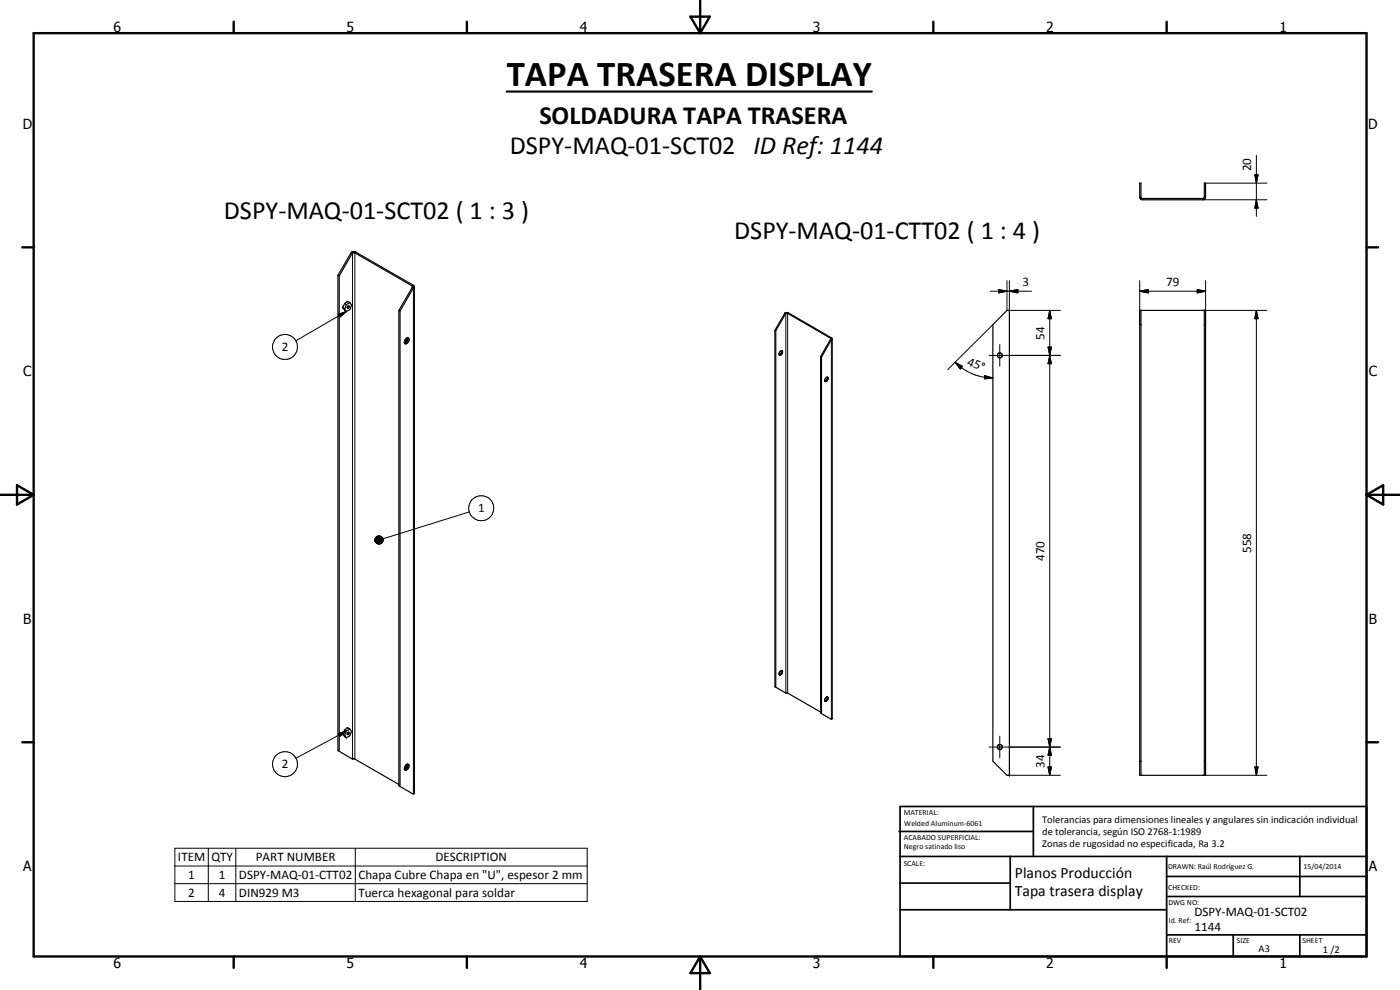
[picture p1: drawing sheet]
<svg xmlns="http://www.w3.org/2000/svg" width="420mm" height="297mm" viewBox="0 0 420 297" stroke-linecap="round" stroke-linejoin="round" font-family="sans-serif">
<g fill="none" stroke="#000" stroke-width=".35">
<path d="M342 59.2v-4.3h.4v4.3M342 59.2h.4M342 59.2l.3 .5 .5 .2h18.2l.6-.2 .2-.5M342.4 59.2l.4 .4h18.2l.4-.4M361.4 59.2v-4.3h.4v4.3M361.4 59.2h.4M105.4 75.7l.4 .2M105.4 75.7l-4 6.9M105.4 75.7l1.3-.1 17.7 10.3-.1 152.1-.2 .3-4.1-2.3M105.8 75.9l-4 6.9M105.8 75.9h.7l17.2 9.9v.4M101.4 82.6l.4 .2"/>
<path d="M101.4 82.6v142.6l.4 .2M101.8 82.8v142.6M102.8 92.3l1.2 1.2M102.8 92.3l.7 .4M103.4 91.1l-.6 1.2M103.4 91.1l.6 .3M103.5 92.7l.5 .8M104 91.4l-.5 1.3M104.4 91.9l.2-.2 .2 .2-.4 .6-.2-.1zM105 90.8l-.7-.4-.9 .7M105 90.8l.5 .8-.5 1.3-1 .6M105 90.8l-1 .6"/>
<path d="M119.7 93.1l.3 .2M119.7 93.1v142.7l.3 .2M120 93.3v142.7M123.7 86.2l-4 6.9M123.7 86.2l.4 .2M124.1 86.4l-4.1 6.9M124.4 86.1l-.3 .3M232.6 99.1l.2 .1M232.6 99.1v106.9l.2 .2M232.8 99.2v107M235.6 93.9l.2 .1M235.6 93.9l-3 5.2"/>
<path d="M235.6 93.9h1l13.2 7.7M235.8 94l-3 5.2M235.8 94h.6l12.8 7.5v.3M302.2 93.1h.7v139.5h-.7l-4.2-4.2v-131zM342 93.1h19.8v139.5h-19.8zM342 97.4h.4M342.4 93.1v139.5M361.4 97.4h.4M361.4 93.1v139.5M121.8 101.6l-.4 .6M121.9 101.7h-.2M121.9 101.7v.5l-.3 .2-.2-.1"/>
<path d="M122.1 101.4a.85 .85 0 0 1-.7 1.3M122.3 101.3h.2a1.1 1.1 0 0 1 .1 1.2 1.1 1.1 0 0 1-1.1 .6l-.1-.9M122.3 101.3l-.5 .3M122.3 101.3a1.35 1.35 0 0 1-.9 1.7M234 105.7l.3-.4a.51 .51 0 0 1 .6 .3 .51 .51 0 0 1-.3 .7l-.6 .3-.2-.4zM234.5 105.2a.98 .98 0 0 1-.7 1.3M246.3 107l.2 .1M246.3 107v107l.2 .1M246.5 107.1v107M247.8 113.4a.44 .44 0 0 1 .7-.2 .44 .44 0 0 1-.1 .8 .65 .65 0 0 1-.8 .4v-.6zM248.2 113.2a.96 .96 0 0 1-.6 1.1M249.2 101.8l-2.9 5.2"/>
<path d="M249.2 101.8l.3 .1M249.5 101.9l-3 5.2M249.8 101.6l-.1 114-.2 .2-3-1.7M249.8 101.6l-.3 .3M103.4 219l-.6 1.2M103.4 219l.6 .3M104 219.3l-.5 1.3M104.4 219.8l.1-.1a.33 .33 0 0 1 .2 .5 .33 .33 0 0 1-.5 .1zM105 218.7l-.7-.4-.9 .7M105 218.7l.5 .8-.5 1.3-1 .6M105 218.7l-1 .6M232.8 206.2l3 1.7h.6l9.9 5.8"/>
<path d="M234.5 201.2a.96 .96 0 0 1-.7 1.2M234.5 201.2a.73 .73 0 0 1 .2 .9 .73 .73 0 0 1-.8 .3M234.5 201.2l-.5 .4-.1 .8M247.8 209.3a.45 .45 0 0 1 .7-.1 .45 .45 0 0 1-.1 .7l-.5 .5h-.3v-.7zM248.2 209.1a1.02 1.02 0 0 1-.6 1.2M101.8 225.4l4 2.4h.7l13.2 7.6M102.8 220.2l1.2 1.2M102.8 220.2l.7 .4M103.5 220.6l.5 .8M121.7 229.6h.2M121.9 229.6l.1 .1a.39 .39 0 0 1-.1 .4 .39 .39 0 0 1-.5 .1M122.1 229.4a.85 .85 0 0 1-.7 1.2"/>
<path d="M122.3 229.3h.2a1.01 1.01 0 0 1 .1 1.2 1.01 1.01 0 0 1-1.2 .4v-.5l.4-.8M122.3 229.3l-.5 .3M122.3 229.3v.7l-.4 .6-.5 .3M342 228.4h.4M361.4 228.4h.4"/>
<circle cx="300.1" cy="106.6" r=".75"/>
<circle cx="300.1" cy="224.1" r=".75"/>
</g>
<g fill="none" stroke="#000" stroke-width=".3">
<path d="M361 59.9h19.2M361.8 54.9h18.4M376.6 52.5h1l-.5 2.4zM377.1 59.9l.5 2.5h-1zM377.1 46.6v18.3M105.8 75.9v151.9M106.8 75.7l-.3 .2v151.9M101.5 94.3l2.5-.8-1.9 1.6zM104 93.5l-15.2 8.7M124.1 85.6l-.4 .2v.4M124.1 86.4v151.9M235.8 94v113.9"/>
<path d="M236.6 93.9l-.2 .1v113.9M297.2 87.4h12.4M298 97.4l-13.6 13.5M299.7 86.9l2.5 .5-2.5 .5zM302.2 84.2v8.9M302.9 87.4l2.6-.5v1zM302.9 84.2v8.9h15.3M315 93.1l.5 2.5h-1zM315 93.1v139.5M342 87.4l2.6-.5v1zM342 87.4h19.8M342 84.2v13.2"/>
<path d="M359.3 86.9l2.5 .5-2.5 .5zM361 93.1h19.2M361.8 84.2v13.2M377.1 93.1l.5 2.5h-1zM377.1 93.1v139.5M249.5 101.3l-.3 .2v.3M249.5 101.9v113.9M286.6 108.7l2.3 1.2-.7 .8zM286.6 108.7a16.1 16.1 0 0 0 11.4 4.7M295.5 112.7l2.5 .7-2.6 .3zM296.8 106.6h21.4M300 103.4v6.5"/>
<path d="M314.5 104.1h1l-.5 2.5zM314.5 104.1l1 5h-1l1-5zM315 106.6l.5 2.5h-1zM140.9 153.6l-25.9 8M112.6 161.8v.6zM112.6 162.1v.3zM112.6 162.4l.2 .5zM112.6 162.4l.5 .6zM112.6 162.4l.7 .8zM112.6 162.4l1 .8zM112.6 162.4l1.2 .8zM112.6 162.4l1.5 .8z"/>
<path d="M112.6 162.4l1.7 .7-.2 .1zM112.6 162.4l2 .6-.3 .1zM112.6 162.4l2.2 .4-.2 .2zM112.6 162.4l2.3 .2-.1 .2zM112.6 162.4l2.4-.1-.1 .3zM112.6 162.4l2.4-.3v.2zM112.6 162.4l2.4-.6v.3zM112.6 162.4l2.3-.9 .1 .3zM112.6 162.4l2.2-1.1 .1 .2zM112.6 162.4l2-1.3 .2 .2zM112.6 162.4l1.8-1.5 .2 .2zM112.6 161.6v.8z"/>
<path d="M112.6 162.4h2.4M112.7 161.3l-.1 1.1zM112.9 161.1l.2-.1-.5 1.4zM112.9 161.1l-.3 1.3zM113.1 161l.3-.2-.8 1.6zM113.4 160.8h.2l-1 1.6zM113.6 160.8h.3l-1.3 1.6zM113.9 160.8h.2l-1.5 1.6zM114.1 160.8l.3 .1-1.8 1.5zM104 219.3l-15.2 8.2M101.5 220.1l2.5-.8-2 1.6zM296.8 224.2h21.4"/>
<path d="M300 220.9v6.5M302.9 232.6h15.3M314.5 221.6h1l-.5 2.6zM314.5 230.1h1l-.5 2.5zM315 224.2l.5 2.4h-1zM361 232.6h19.2M376.6 230.1h1l-.5 2.5zM52.5 254.5h123.7v16h-123.7zM52.5 259.8h123.7M62.5 254.5v16M70.8 254.5v16M106.6 254.5v16"/>
<path d="M52.5 265.1h123.7"/>
<circle cx="85.5" cy="104.1" r="3.7"/>
<circle cx="144.4" cy="152.5" r="3.8"/>
<circle cx="85.5" cy="229.3" r="3.7"/>
</g>
<g fill="#000">
<circle cx="302.9" cy="93.1" r=".18"/>
<circle cx="302.9" cy="232.6" r=".18"/>
</g>
<g fill="none" stroke="#000" stroke-width=".71">
<path d="M10.1 9.9h400v277.1h-400zM70.1 6.5v3.4M140.1 6.5v3.4M207.2 5h5.8l-2.9 4.9zM210.1 0v9.9M280.1 6.5v3.4M350.1 6.5v3.4M6.7 74.2h3.4M410.1 74.2h3.5M.1 148.5h10M5.1 145.6l5 2.9-5 2.9zM410.1 148.5h10"/>
<path d="M410.1 148.5l5-2.9v5.8zM6.7 222.7h3.4M410.1 222.7h3.5M70.1 287v3.4M140.1 287v3.4M210.1 287v10M210.1 287l2.9 5h-5.8zM280.1 287v3.4M350.1 287v3.4"/>
</g>
<g fill="none" stroke="#000" stroke-width=".51">
<path d="M269.8 249.5h40.3M270.1 242h140v45h-140zM270.1 257h140M303.2 257v16M310.1 242v15M350.1 257v30M390.1 257v12M270.1 265h33.1M270.1 273h80M350.1 269h60M350.1 263h60M350.1 280.5h60"/>
<path d="M370.1 280.5v6.5M390.1 280.5v6.5"/>
</g>
<path d="M152 27.5h109.7" fill="none" stroke="#000" stroke-width=".63"/>
<g fill="#000">
<path d="M376.6 52.5h1l-.5 2.4zM377.1 59.9l.5 2.5h-1zM101.5 94.3l2.5-.8-1.9 1.6zM299.7 86.9l2.5 .5-2.5 .5zM302.9 87.4l2.6-.5v1zM315 93.1l.5 2.5h-1zM342 87.4l2.6-.5v1zM359.3 86.9l2.5 .5-2.5 .5zM377.1 93.1l.5 2.5h-1zM286.6 108.7l2.3 1.2-.7 .8zM295.5 112.7l2.5 .7-2.6 .3zM314.5 104.1h1l-.5 2.5z"/>
<path d="M315 106.6l.5 2.5h-1zM112.6 162.4l.2 .5zM112.6 162.4l.5 .6zM112.6 162.4l.7 .8zM112.6 162.4l1 .8zM112.6 162.4l1.2 .8zM112.6 162.4l1.5 .8zM112.6 162.4l1.7 .7-.2 .1zM112.6 162.4l2 .6-.3 .1zM112.6 162.4l2.2 .4-.2 .2zM112.6 162.4l2.4-.6v.3zM112.6 162.4l2.3-.9 .1 .3z"/>
<path d="M112.6 162.4l2.2-1.1 .1 .2zM112.6 162.4l2-1.3 .2 .2zM112.6 162.4l1.8-1.5 .2 .2zM114.1 160.8l.3 .1-1.8 1.5zM113.9 160.8h.2l-1.5 1.6zM113.6 160.8h.3l-1.3 1.6zM113.4 160.8h.2l-1 1.6zM113.1 161l.3-.2-.8 1.6zM112.9 161.1l.2-.1-.5 1.4zM112.9 161.1l-.3 1.3zM112.7 161.3l-.1 1.1zM112.6 161.6v.8z"/>
<path d="M112.6 161.8v.6zM112.6 162.1v.3zM101.5 220.1l2.5-.8-2 1.6zM314.5 221.6h1l-.5 2.6zM314.5 230.1h1l-.5 2.5zM315 224.2l.5 2.4h-1zM376.6 230.1h1l-.5 2.5z"/>
</g>
<path d="M112.6 162.6h2.3" fill="none" stroke="#000" stroke-width=".42"/>
<path d="M112.6 162.2h2.4" fill="none" stroke="#000" stroke-width=".34"/>
<text font-size="11" x="152.1" y="26">TAPA TRASERA DISPLAY</text>
<g font-size="7.9">
<text x="161.9" y="37.3">SOLDADURA TAPA TRASERA</text>
<text x="153" y="46.3">DSPY-MAQ-01-SCT02 ID Ref: 1144</text>
<text x="67.2" y="65.7">DSPY-MAQ-01-SCT02 ( 1 : 3 )</text>
<text x="220.3" y="71.6">DSPY-MAQ-01-CTT02 ( 1 : 4 )</text>
</g>
<g font-size="4.7">
<text x="304.6" y="263.5">Planos Producción</text>
<text x="304.6" y="268.9">Tapa trasera display</text>
</g>
<g font-size="4.2">
<text x="34" y="9.6">6</text>
<text x="104" y="9.6">5</text>
<text x="174" y="9.6">4</text>
<text x="244" y="9.6">3</text>
<text x="314" y="9.6">2</text>
<text x="384" y="9.6">1</text>
<text x="6.8" y="38.7">D</text>
<text x="410.6" y="38.7">D</text>
<text x="7" y="112.9">C</text>
<text x="410.8" y="112.9">C</text>
<text x="7" y="187.1">B</text>
<text x="410.8" y="187.1">B</text>
<text x="7" y="261.4">A</text>
<text x="410.8" y="261.4">A</text>
<text x="34" y="290.4">6</text>
<text x="104" y="290.4">5</text>
<text x="174" y="290.4">4</text>
<text x="244" y="290.4">3</text>
<text x="314" y="290.4">2</text>
<text x="384" y="290.4">1</text>
</g>
<g font-size="3.9">
<text x="375.5" y="51.4" transform="rotate(-90 375.5 51.4)">20</text>
<text x="306.8" y="85.9">3</text>
<text x="350" y="85.9">79</text>
<text x="313.5" y="101.9" transform="rotate(-90 313.5 101.9)">54</text>
<text x="84.6" y="105.4">2</text>
<text x="290.1" y="109.4" transform="rotate(22 290.1 109.4)">45°</text>
<text x="143.5" y="153.8">1</text>
<text x="375.5" y="165.9" transform="rotate(-90 375.5 165.9)">558</text>
<text x="313.5" y="168.4" transform="rotate(-90 313.5 168.4)">470</text>
<text x="84.6" y="230.5">2</text>
<text x="313.5" y="230.4" transform="rotate(-90 313.5 230.4)">34</text>
<text x="53.4" y="258.4">ITEM</text>
<text x="56.5" y="263.7">1</text>
<text x="63.4" y="258.4">QTY</text>
<text x="65.6" y="263.7">1</text>
<text x="71.7" y="263.8">DSPY-MAQ-01-CTT02</text>
<text x="76.8" y="258.4">PART NUMBER</text>
<text x="107.6" y="263.8">Chapa Cubre Chapa en &quot;U&quot;, espesor 2 mm</text>
<text x="130.7" y="258.4">DESCRIPTION</text>
<text x="56.5" y="269.1">2</text>
<text x="65.6" y="269">4</text>
<text x="71.7" y="269.1">DIN929 M3</text>
<text x="107.6" y="269.2">Tuerca hexagonal para soldar</text>
<text x="358.5" y="275">DSPY-MAQ-01-SCT02</text>
<text x="358.5" y="279.4">1144</text>
</g>
<g font-size="3.1">
<text x="312.7" y="246.8">Tolerancias para dimensiones lineales y angulares sin indicación individual</text>
<text x="312.7" y="250.4">de tolerancia, según ISO 2768-1:1989</text>
<text x="312.7" y="254">Zonas de rugosidad no especificada, Ra 3.2</text>
<text x="377.7" y="285.6">A3</text>
<text x="397" y="285.9">1 /2</text>
</g>
<g font-size="2.4">
<text x="271.2" y="244.4">MATERIAL:</text>
<text x="271.3" y="252">ACABADO SUPERFICIAL:</text>
<text x="271.4" y="247.9">Welded Aluminum-6061</text>
<text x="271.3" y="254.6">Negro satinado liso</text>
<text x="271.2" y="259.7">SCALE:</text>
<text x="350.6" y="260.8">DRAWN: Raúl Rodríguez G.</text>
<text x="391.2" y="260.6">15/04/2014</text>
<text x="350.6" y="267">CHECKED:</text>
<text x="350.6" y="271.4">DWG NO:</text>
<text x="350.8" y="276.9">Id. Ref:</text>
<text x="350.8" y="282.8">REV</text>
<text x="371.2" y="282.9">SIZE</text>
<text x="390.9" y="282.9">SHEET</text>
</g>
</svg>
